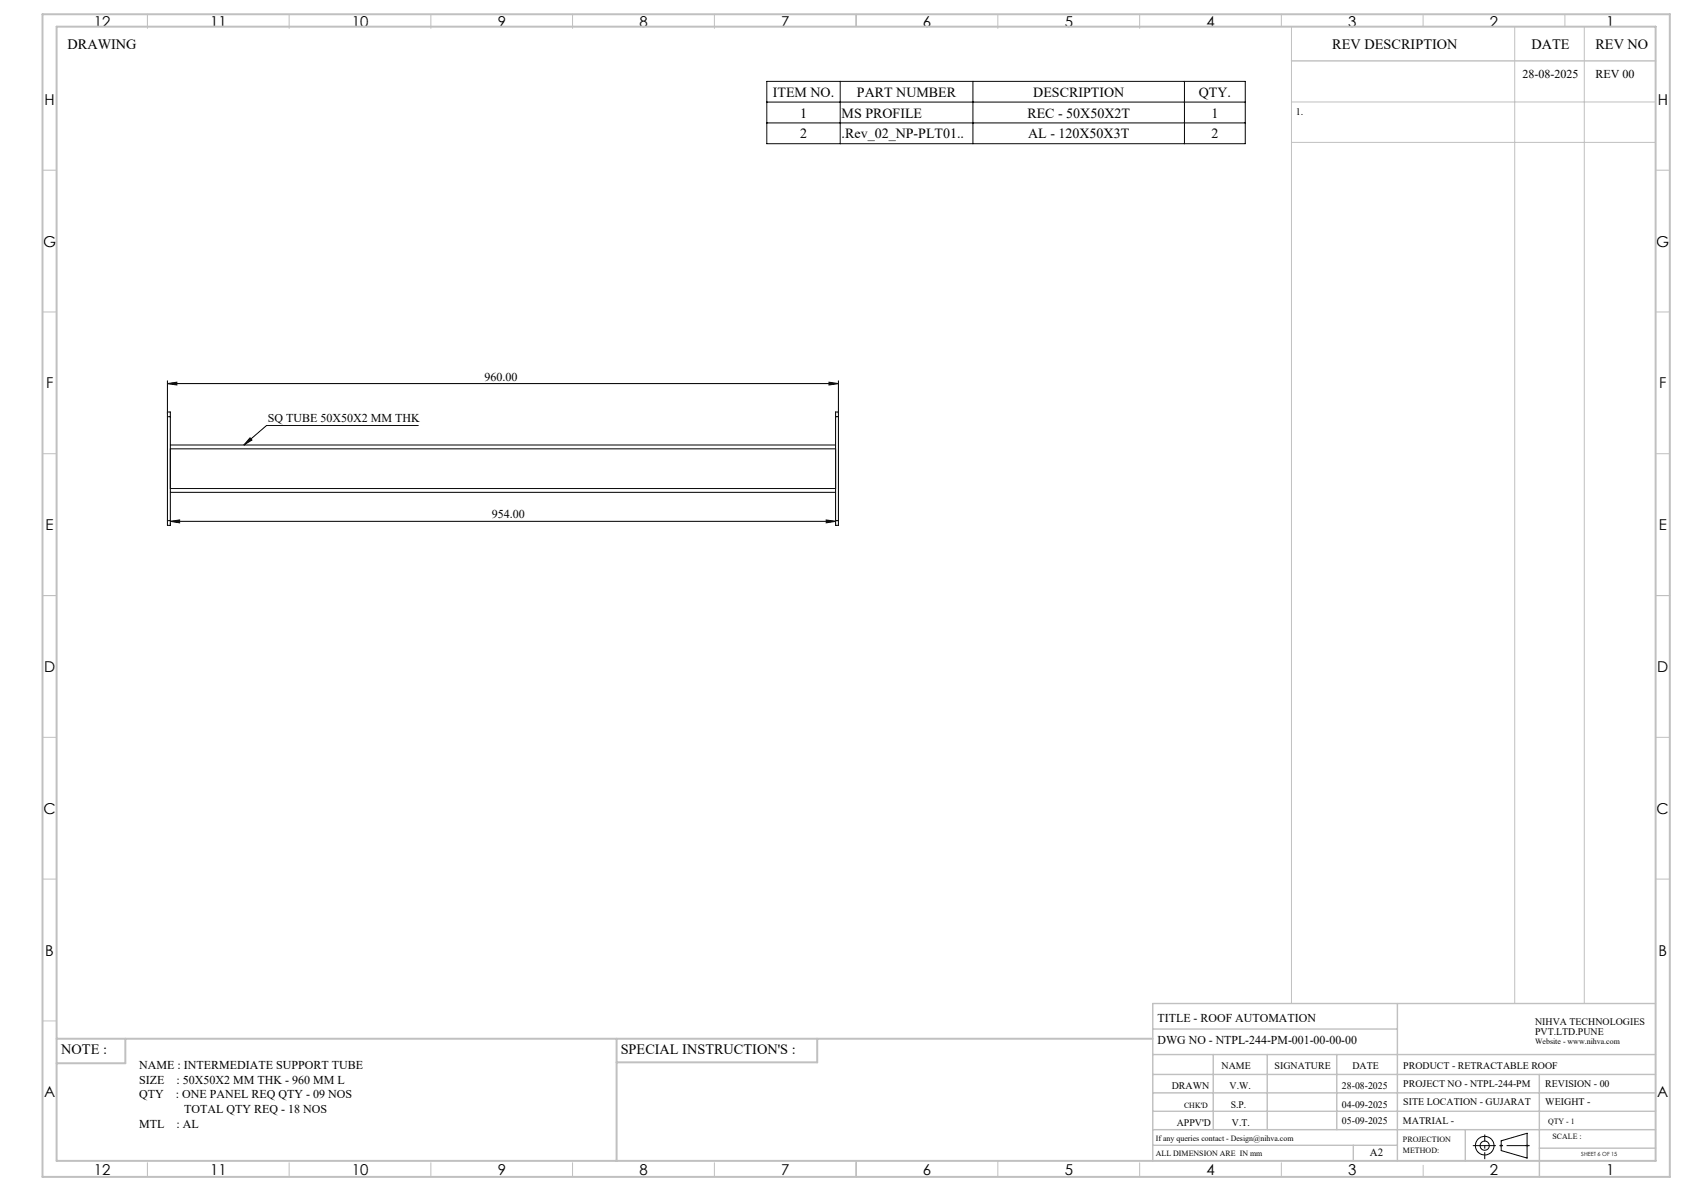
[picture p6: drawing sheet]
<svg xmlns="http://www.w3.org/2000/svg" width="594mm" height="420mm" viewBox="0 0 594 420" stroke-linecap="round" stroke-linejoin="round" font-family="sans-serif">
<g fill="none" stroke="#000" stroke-width=".35">
<path d="M270.5 28.7h168.7v22h-168.7zM270.5 36h168.7M296.4 28.7v22M343.2 28.7v22M417.8 28.7v22M270.5 43.3h168.7M59.1 135.3l3.3-.5v1zM59.1 134.3v11.6M59.1 135.3h236.6M292.4 134.8l3.3 .5-3.3 .5zM295.7 134.3v11.6M59.1 146.9v-1.6h1v1.6"/>
<path d="M59.1 146.9h1M59.1 146.9v36.7M60.1 156.9h234.6M60.1 158.3h234.6M60.1 146.9v36.7M88.2 154.4l.7 .8-2.9 1.7zM147.5 150.1h-53.5l-8 6.8M294.7 146.9v-1.6h1v1.6M294.7 146.9v36.7M294.7 146.9h1M295.7 146.9v36.7M60.1 172.3h234.6"/>
<path d="M60.1 173.6h234.6M59.1 183.6v1.7h1v-1.7M59.1 183.6h1M60.1 183.9l3.3-.5v1zM60.1 184.6v.2M60.1 183.9h234.6M291.4 183.4l3.3 .5-3.3 .5zM294.7 183.6v1.7h1v-1.7M294.7 183.6h1M294.7 184.6v.2M529.5 402.3l9.2-2.7v8.8l-9.2-2.7z"/>
<circle cx="523.7" cy="404" r="1.62"/>
<circle cx="523.7" cy="404" r="3.3"/>
</g>
<g fill="none" stroke="#c0c0c0" stroke-width=".35">
<path d="M52 5v5M102 5v5M152 5v5M202 5v5M252 5v5M302 5v4.4M352 5v5M402 5v5M452 5v4.4M455.5 9.4v344.5M502 5v4.4M534.3 9.4v344.5"/>
<path d="M552 5v4.4M558.8 9.4v344.5M455.5 36h128.5M455.5 50.2h128.5M15 60h5M584 60h5M15 110h5M584 110h5M15 160h5M584 160h5M15 210h5M584 210h5"/>
<path d="M15 260h5M584 260h5M15 310h5M584 310h5M15 360h5M52 410v5M102 410v5M152 410v5M202 410v5M252 410v5M302 409.4v5.6M352 409.4v5.6"/>
<path d="M402 410v5M452 410v5M502 410.9v4.1M529 404h1M529.2 403.7l.7 .7M529.5 403.5v1M529.9 403.7l-.7 .7M538.1 404h1.1M538.3 403.7l.7 .7M538.7 403.5v1M539 403.7l-.7 .7"/>
</g>
<path d="M519.5 404h20.1" fill="none" stroke="#000" stroke-width=".35" stroke-dasharray="15.2 1.3 1.3 1.3" stroke-dashoffset="7.1" stroke-linecap="butt"/>
<path d="M523.7 408.8v-8.7" fill="none" stroke="#000" stroke-width=".35" stroke-dasharray="15.2 1.3 1.3 1.3" stroke-dashoffset="12.8" stroke-linecap="butt"/>
<g fill="none" stroke="#c0c0c0" stroke-width=".5">
<path d="M455.5 21.5h128.5M492.9 353.9v55.5M584 353.9h-177.4v55.5M406.6 371.9h177.4M406.6 378.9h177.4M406.6 362.9h86.3M428 371.9v26.5M447 371.9v26.5M471.5 371.9v26.5M543 378.9v36.1M406.6 391.9h177.4M406.6 385.4h177.4"/>
<path d="M406.6 398.4h177.4M516.9 398.4v11M406.6 403.9h86.3M477.3 403.9v5.5M543 404.9h41"/>
</g>
<path d="M15 5h574v410h-574zM20 9.4h564v400h-564zM20 366.3h386.6M44.2 366.3v8.6h-24.2M217.5 366.3v43.1M288.3 366.3v8.3h-70.8" fill="none" stroke="#c0c0c0" stroke-width=".7"/>
<g fill="#000">
<path d="M88.2 154.4l.7 .8-2.9 1.7z"/>
<path d="M59.1 135.3l3.3-.5v1zM292.4 134.8l3.3 .5-3.3 .5z"/>
<path d="M60.1 183.9l3.3-.5v1zM291.4 183.4l3.3 .5-3.3 .5z"/>
</g>
<g font-size="5.3">
<text x="33.1" y="9.5">12</text>
<text x="74.1" y="9.5">11</text>
<text x="124.1" y="9.5">10</text>
<text x="175.6" y="9.5">9</text>
<text x="225.6" y="9.5">8</text>
<text x="275.6" y="9.5">7</text>
<text x="325.6" y="9.5">6</text>
<text x="375.6" y="9.5">5</text>
<text x="425.6" y="9.5">4</text>
<text x="475.6" y="9.5">3</text>
<text x="525.6" y="9.5">2</text>
<text x="566.6" y="9.5">1</text>
<text x="15.7" y="37">H</text>
<text x="584.7" y="37">H</text>
<text x="15.2" y="87">G</text>
<text x="584.2" y="87">G</text>
<text x="16.2" y="137">F</text>
<text x="585.2" y="137">F</text>
<text x="16.1" y="187">E</text>
<text x="585.1" y="187">E</text>
<text x="15.5" y="237">D</text>
<text x="584.5" y="237">D</text>
<text x="15.4" y="287">C</text>
<text x="584.4" y="287">C</text>
<text x="16" y="337">B</text>
<text x="585" y="337">B</text>
<text x="15.5" y="387">A</text>
<text x="584.5" y="387">A</text>
<text x="33.1" y="414.5">12</text>
<text x="74.1" y="414.5">11</text>
<text x="124.1" y="414.5">10</text>
<text x="175.6" y="414.5">9</text>
<text x="225.6" y="414.5">8</text>
<text x="275.6" y="414.5">7</text>
<text x="325.6" y="414.5">6</text>
<text x="375.6" y="414.5">5</text>
<text x="425.6" y="414.5">4</text>
<text x="475.6" y="414.5">3</text>
<text x="525.6" y="414.5">2</text>
<text x="566.6" y="414.5">1</text>
</g>
<g font-size="5">
<text x="23.8" y="17.2">DRAWING</text>
<text x="470" y="17.4">REV DESCRIPTION</text>
<text x="540.2" y="17.4">DATE</text>
<text x="562.8" y="17.4">REV NO</text>
<text x="21.6" y="371.8">NOTE :</text>
<text x="218.9" y="371.8">SPECIAL INSTRUCTION'S :</text>
</g>
<g font-size="4.9">
<text x="272.6" y="34.1">ITEM NO.</text>
<text x="302.3" y="34.1">PART NUMBER</text>
<text x="364.5" y="34.1">DESCRIPTION</text>
<text x="422.8" y="34.1">QTY.</text>
<text x="282.2" y="41.4">1</text>
<text x="296.9" y="41.4">MS PROFILE</text>
<text x="362.4" y="41.4">REC - 50X50X2T</text>
<text x="427.3" y="41.4">1</text>
<text x="282.2" y="48.8">2</text>
<text x="296.9" y="48.8">.Rev_02_NP-PLT01..</text>
<text x="362.7" y="48.8">AL - 120X50X3T</text>
<text x="427.3" y="48.8">2</text>
</g>
<g font-size="4.2">
<text x="537.1" y="27.6">28-08-2025</text>
<text x="562.8" y="27.6">REV 00</text>
<text x="170.9" y="134.3">960.00</text>
<text x="94.5" y="148.9">SQ TUBE 50X50X2 MM THK</text>
<text x="173.5" y="182.8">954.00</text>
<text x="408.3" y="360.3">TITLE - ROOF AUTOMATION</text>
<text x="408.3" y="368.2">DWG NO - NTPL-244-PM-001-00-00-00</text>
<text x="49.1" y="376.9">NAME : INTERMEDIATE SUPPORT TUBE</text>
<text x="49.1" y="382.1">SIZE</text>
<text x="62.3" y="382.1">: 50X50X2 MM THK - 960 MM L</text>
<text x="49.1" y="387.4">QTY</text>
<text x="62.1" y="387.4">: ONE PANEL REQ QTY - 09 NOS</text>
<text x="65" y="392.6">TOTAL QTY REQ - 18 NOS</text>
<text x="49.1" y="397.8">MTL</text>
<text x="62.3" y="397.8">: AL</text>
</g>
<text font-size="3.9" x="483.2" y="407.7">A2</text>
<g font-size="3.5">
<text x="457" y="40.6">1.</text>
<text x="541.5" y="361.3">NIHVA TECHNOLOGIES</text>
<text x="541.5" y="364.9">PVT.LTD.PUNE</text>
<text x="430.9" y="377">NAME</text>
<text x="449.6" y="377">SIGNATURE</text>
<text x="477" y="377">DATE</text>
<text x="495" y="377">PRODUCT - RETRACTABLE ROOF</text>
<text x="495" y="383.3">PROJECT NO - NTPL-244-PM</text>
<text x="545.1" y="383.3">REVISION - 00</text>
<text x="413.3" y="384.1">DRAWN</text>
<text x="433.7" y="384.1">V.W.</text>
<text x="473.4" y="384.1">28-08-2025</text>
<text x="495" y="389.8">SITE LOCATION - GUJARAT</text>
<text x="545.1" y="389.8">WEIGHT -</text>
<text x="434.1" y="390.6">S.P.</text>
<text x="473.4" y="390.6">04-09-2025</text>
<text x="415.1" y="396.9">APPV'D</text>
<text x="434.6" y="396.9">V.T.</text>
<text x="473.4" y="396.5">05-09-2025</text>
<text x="494.8" y="396.5">MATRIAL -</text>
</g>
<g font-size="2.8">
<text x="541.5" y="368.3">Website - www.nihva.com</text>
<text x="417.6" y="390.6">CHK'D</text>
<text x="546.1" y="396.5">QTY - 1</text>
<text x="547.6" y="401.7">SCALE :</text>
<text x="407.7" y="402.2">If any queries contact - Design@nihva.com</text>
<text x="407.7" y="407.7">ALL DIMENSION ARE IN mm</text>
<text x="494.8" y="402.7">PROJECTION</text>
<text x="494.8" y="406.5">METHOD:</text>
</g>
<text font-size="2" x="557.8" y="407.8">SHEET 6 OF 15</text>
</svg>
